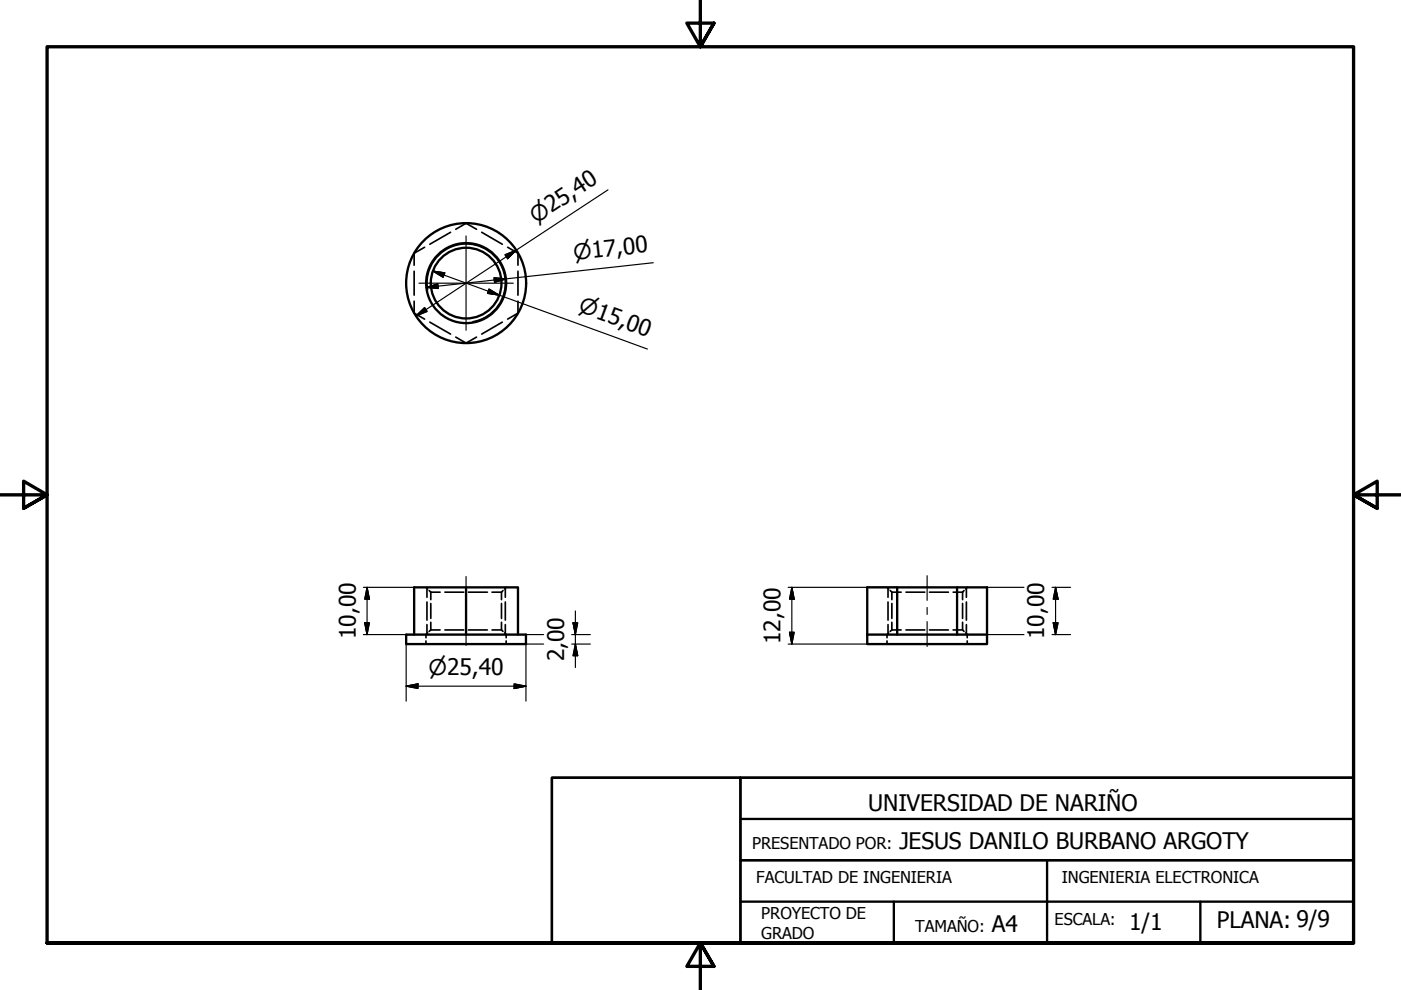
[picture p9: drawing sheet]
<svg xmlns="http://www.w3.org/2000/svg" width="297mm" height="210mm" viewBox="0 0 297 210" stroke-linecap="round" stroke-linejoin="round" font-family="sans-serif">
<!-- layer: Visible (ISO) -->
<g fill="none" stroke="#000" stroke-width=".49">
<path d="M86.1 134.5h25.4v2.1h-25.4zM87.8 134.5v-10h22v10M98.8 124.5v10M183.9 134.5h25.4M183.9 134.5v2.1h25.4v-2.1M183.9 134.5v-10h25.4v10M190.2 124.5v10M202.9 124.5v10"/>
<circle cx="98.8" cy="60" r="12.7"/>
<circle cx="98.8" cy="60" r="8.5"/>
<circle cx="98.8" cy="60" r="7.5"/>
</g>
<!-- layer: Hidden (ISO) -->
<g fill="none" stroke="#000" stroke-width=".35">
<path d="M87.8 57.5v5.1M90 52.4l-2.2 1.3v2.5M95.5 49.2l-4.4 2.6M96.6 48.6l2.2-1.3 2.2 1.3M102.1 49.2l4.4 2.6M107.6 52.4l2.2 1.3v2.5M109.8 57.5v5.1M87.8 63.9v2.5l2.2 1.3M91.1 68.3l4.4 2.5M96.6 71.5l2.2 1.2 2.2-1.2M106.5 68.3l-4.4 2.5M109.8 63.9v2.5l-2.2 1.3"/>
<path d="M90.3 135.9v.7M90.3 124.5l.4 .4M90.5 124.7v1.9M90.5 127.6v3.9M90.5 132.4v2M90.7 134.2l-.4 .3v.7M91 125.2l.3 .4M91.3 133.6h2M91.3 125.6h2M91.3 133.6l-.3 .3M91.3 125.6v1.5M91.3 128v3.1"/>
<path d="M91.3 131.9v1.7M94.3 133.6h4M94.3 125.6h4M99.3 133.6h4M99.3 125.6h4M104.3 133.6h2M104.3 125.6h2M106.3 133.6l.3 .3M106.3 125.6v1.5M106.3 128v3.1M106.3 131.9v1.7M106.6 125.2l-.3 .4"/>
<path d="M107 134.2l.3 .3v.7M107.1 124.7v1.9M107.1 127.6v3.9M107.1 132.4v2M107.3 135.9v.7M107.3 124.5l-.3 .4M188.1 135.9v.7M188.1 124.5l.3 .4M188.3 124.7v1.9M188.3 127.6v3.9M188.3 132.4v2M188.4 134.2l-.3 .3v.7"/>
<path d="M188.7 125.2l.4 .4M189.1 133.6h2M189.1 125.6h2M189.1 133.6l-.4 .3M189.1 125.6v1.5M189.1 128v3.1M189.1 131.9v1.7M192.1 133.6h4M192.1 125.6h4M197.1 133.6h4M197.1 125.6h4M202.1 133.6h2"/>
<path d="M202.1 125.6h2M204.1 133.6l.3 .3M204.1 125.6v1.5M204.1 128v3.1M204.1 131.9v1.7M204.4 125.2l-.3 .4M204.8 134.2l.3 .3v.7M204.9 124.7v1.9M204.9 127.6v3.9M204.9 132.4v2M205.1 135.9v.7M205.1 124.5l-.3 .4"/>
</g>
<!-- layer: Visible Narrow (ISO) -->
<path d="M90.6 61.5a8.3 8.3 0 0 1 6.8-9.7 8.3 8.3 0 0 1 9.6 6.8 8.3 8.3 0 0 1-6.7 9.6" fill="none" stroke="#000" stroke-width=".35"/>
<!-- layer: Border (ISO) -->
<path d="M148.5 -.1v10l-2.9-5h5.8l-2.9 5 2.9-5M0 104.9h10l-5-2.9v5.8l5-2.9-5 2.9M297 104.9h-10l5-2.9v5.8l-5-2.9 5 2.9M10 199.9v-190h277v190h-277h277M151.4 204.9l-2.9-5 2.9 5h-5.8l2.9-5v10" fill="none" stroke="#000" stroke-width=".71"/>
<!-- layer: Title (ISO) -->
<path d="M117 164.9h40v35h-40zM117 164.9h170v35h-170zM157 164.9h130v17.5h-130zM157 173.6h130M157 191.2h130M189.5 191.2v8.7h-32.5h130h-130v-17.5h130v17.5M222 182.4v17.5h32.5v-8.7" fill="none" stroke="#000" stroke-width=".49"/>
<!-- layer: Center Mark (ISO) -->
<path d="M98.8 50v20M88.8 60h20" fill="none" stroke="#000" stroke-width=".25"/>
<!-- layer: Centerline (ISO) -->
<path d="M98.8 122.2v5.1M98.8 128.8v1.5M98.8 131.8v5M196.6 122.1v5.2M196.6 128.8v1.5M196.6 131.8v5.3" fill="none" stroke="#000" stroke-width=".25"/>
<!-- layer: Dimension (ISO) -->
<g fill="none" stroke="#000" stroke-width=".25">
<path d="M91.8 57.5l2.5 .4-.4 .9zM91.8 57.5l45.5 16.5M104.7 58.9l2.6 .2-2.5 .8zM107.1 54l2.3-.9-1.8 1.8zM128.9 40.3l-40.7 26.7M138.5 55.7l-48.1 5.3M88.2 67l1.8-1.8 .6 .8zM90.4 61l2.4-.8 .1 1zM103.7 61.3l2.2 1.3-2.5-.4zM77 134.5h10.8M77 124.5h10.8M77.3 132h1l-.5 2.5z"/>
<path d="M77.8 124.5l.5 2.5h-1zM77.8 124.5v10M86.1 136.6v12.1M111.5 134.5h3.8M115.3 136.6h-3.8v12.1M121.2 136.6h4M121.2 134.5h4M121.5 132h1l-.5 2.5zM122 136.6l.5 2.4h-1zM122 129.5v12M167.1 136.6h16.8M167.1 124.5h23.1"/>
<path d="M167.4 134.1h1l-.5 2.5zM167.9 124.5l.5 2.5h-1zM167.9 124.5v12.1M209.3 134.5h7.8M209.3 124.5h7.8M223.1 134.5h3.9M223.1 124.5h3.9M223.3 132h1l-.5 2.5zM223.8 124.5l.5 2.5h-1zM223.8 124.5v10M86.1 145.5l2.5-.5v1zM86.1 145.5h25.4"/>
<path d="M109 145l2.5 .5-2.5 .5z"/>
</g>
<g fill="#000" stroke="#000" stroke-width=".25">
<path d="M91.8 57.5l2.5 .4zM91.8 57.5l2.5 .4-.4 .9zM104.8 59.9l2.5-.8zM104.7 58.9l2.6 .2-2.5 .8zM107.6 54.9l1.8-1.8zM107.1 54l2.3-.9-1.8 1.8zM88.2 67l1.8-1.8zM88.2 67l1.8-1.8 .6 .8zM90.4 61l2.4-.8zM90.4 61l2.4-.8 .1 1zM103.4 62.2l2.5 .4zM103.7 61.3l2.2 1.3-2.5-.4z"/>
<path d="M77.3 132l.5 2.5zM77.3 132h1l-.5 2.5zM77.8 124.5l.5 2.5zM77.8 124.5l.5 2.5h-1zM121.5 132l.5 2.5zM121.5 132h1l-.5 2.5zM122 136.6l.5 2.4zM122 136.6l.5 2.4h-1zM167.4 134.1l.5 2.5zM167.4 134.1h1l-.5 2.5zM167.9 124.5l.5 2.5zM167.9 124.5l.5 2.5h-1z"/>
<path d="M223.3 132l.5 2.5zM223.3 132h1l-.5 2.5zM223.8 124.5l.5 2.5zM223.8 124.5l.5 2.5h-1zM86.1 145.5l2.5-.5zM86.1 145.5l2.5-.5v1zM109 146l2.5-.5zM109 145l2.5 .5-2.5 .5z"/>
</g>
<g font-size="4.8">
<text x="75.4" y="135.5" transform="rotate(-90 75.4 135.5)">10,00</text>
<text x="165.5" y="136.5" transform="rotate(-90 165.5 136.5)">12,00</text>
<text x="221.4" y="135.5" transform="rotate(-90 221.4 135.5)">10,00</text>
<text x="119.6" y="140.2" transform="rotate(-90 119.6 140.2)">2,00</text>
<text x="184.1" y="171.9">UNIVERSIDAD DE NARIÑO</text>
<text x="190.7" y="180">JESUS DANILO BURBANO ARGOTY</text>
<text x="210.3" y="197.5">A4</text>
<text x="239.4" y="197.1">1/1</text>
<text x="258" y="196.7">PLANA: 9/9</text>
</g>
<g font-size="4.6">
<text x="113.7" y="47.4" transform="rotate(-33 113.7 47.4)">⌀25,40</text>
<text x="121.7" y="55.1" transform="rotate(-6 121.7 55.1)">⌀17,00</text>
<text x="122.4" y="66" transform="rotate(20 122.4 66)">⌀15,00</text>
<text x="90.9" y="143.1">⌀25,40</text>
</g>
<g font-size="3.5">
<text x="159.5" y="180">PRESENTADO POR:</text>
<text x="160.3" y="187.2">FACULTAD DE INGENIERIA</text>
<text x="225.1" y="187.2">INGENIERIA ELECTRONICA</text>
<text x="161.4" y="194.9">PROYECTO DE</text>
<text x="194.1" y="197.5">TAMAÑO:</text>
<text x="223.6" y="196.2">ESCALA:</text>
<text x="161.4" y="199.1">GRADO</text>
</g>
</svg>
